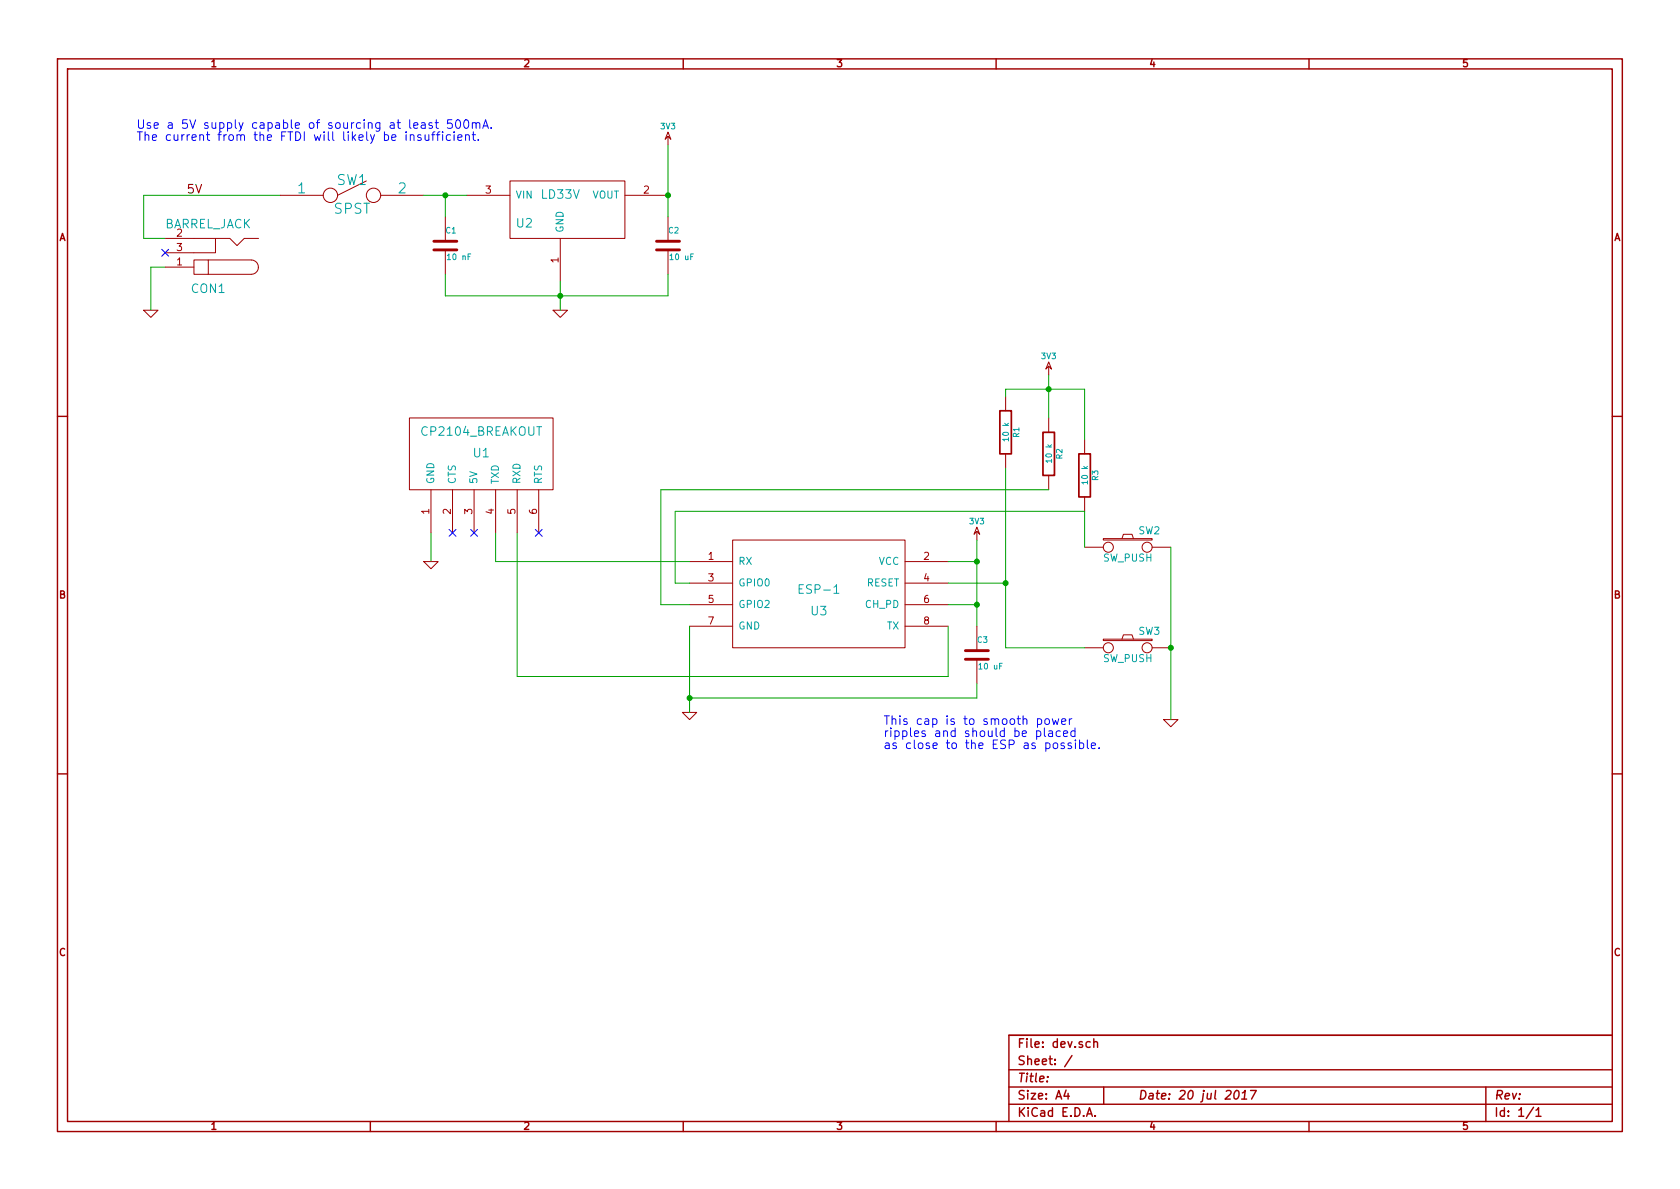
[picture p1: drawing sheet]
EESchema Schematic File Version 2
LIBS:power
LIBS:device
LIBS:transistors
LIBS:conn
LIBS:linear
LIBS:regul
LIBS:74xx
LIBS:cmos4000
LIBS:adc-dac
LIBS:memory
LIBS:xilinx
LIBS:special
LIBS:microcontrollers
LIBS:dsp
LIBS:microchip
LIBS:analog_switches
LIBS:motorola
LIBS:texas
LIBS:intel
LIBS:audio
LIBS:interface
LIBS:digital-audio
LIBS:philips
LIBS:display
LIBS:cypress
LIBS:siliconi
LIBS:opto
LIBS:atmel
LIBS:contrib
LIBS:valves
LIBS:microchip_pic12mcu
LIBS:ld33v
LIBS:cp2104
LIBS:esp-1
EELAYER 27 0
EELAYER END
$Descr A4 11693 8268
encoding utf-8
Sheet 1 1
Title ""
Date "20 jul 2017"
Rev ""
Comp ""
Comment1 ""
Comment2 ""
Comment3 ""
Comment4 ""
$EndDescr
$Comp
L BARREL_JACK CON1
U 1 1
P 1450 1750
F 0 "CON1" H 1450 2000 60  0000 C CNN
F 1 "BARREL_JACK" H 1450 1550 60  0000 C CNN
F 2 "" H 1450 1750 60  0000 C CNN
F 3 "" H 1450 1750 60  0000 C CNN
	1    1450 1750
	-1   0    0    1   
$EndComp
$Comp
L SPST SW1
U 1 1
P 2450 1350
F 0 "SW1" H 2450 1450 70  0000 C CNN
F 1 "SPST" H 2450 1250 70  0000 C CNN
F 2 "~" H 2450 1350 60  0000 C CNN
F 3 "~" H 2450 1350 60  0000 C CNN
	1    2450 1350
	1    0    0    -1  
$EndComp
$Comp
L C C1
U 1 1
P 3100 1700
F 0 "C1" H 3100 1800 40  0000 L CNN
F 1 "10 nF" H 3106 1615 40  0000 L CNN
F 2 "~" H 3138 1550 30  0000 C CNN
F 3 "~" H 3100 1700 60  0000 C CNN
	1    3100 1700
	1    0    0    -1  
$EndComp
$Comp
L C C2
U 1 1
P 4650 1700
F 0 "C2" H 4650 1800 40  0000 L CNN
F 1 "10 uF" H 4656 1615 40  0000 L CNN
F 2 "~" H 4688 1550 30  0000 C CNN
F 3 "~" H 4650 1700 60  0000 C CNN
	1    4650 1700
	1    0    0    -1  
$EndComp
$Comp
L SW_PUSH SW3
U 1 1
P 7850 4500
F 0 "SW3" H 8000 4610 50  0000 C CNN
F 1 "SW_PUSH" H 7850 4420 50  0000 C CNN
F 2 "~" H 7850 4500 60  0000 C CNN
F 3 "~" H 7850 4500 60  0000 C CNN
	1    7850 4500
	1    0    0    -1  
$EndComp
$Comp
L SW_PUSH SW2
U 1 1
P 7850 3800
F 0 "SW2" H 8000 3910 50  0000 C CNN
F 1 "SW_PUSH" H 7850 3720 50  0000 C CNN
F 2 "~" H 7850 3800 60  0000 C CNN
F 3 "~" H 7850 3800 60  0000 C CNN
	1    7850 3800
	1    0    0    -1  
$EndComp
$Comp
L GND #PWR1
U 1 1
P 1050 2150
F 0 "#PWR1" H 1050 2150 30  0001 C CNN
F 1 "GND" H 1050 2080 30  0001 C CNN
F 2 "" H 1050 2150 60  0000 C CNN
F 3 "" H 1050 2150 60  0000 C CNN
	1    1050 2150
	1    0    0    -1  
$EndComp
Text Label 1300 1350 0    60   ~ 0
5V
$Comp
L GND #PWR3
U 1 1
P 3900 2150
F 0 "#PWR3" H 3900 2150 30  0001 C CNN
F 1 "GND" H 3900 2080 30  0001 C CNN
F 2 "" H 3900 2150 60  0000 C CNN
F 3 "" H 3900 2150 60  0000 C CNN
	1    3900 2150
	1    0    0    -1  
$EndComp
$Comp
L LD33V U2
U 1 1
P 3900 1350
F 0 "U2" H 3650 1150 60  0000 C CNN
F 1 "LD33V" H 3900 1350 60  0000 C CNN
F 2 "~" H 3900 1350 60  0000 C CNN
F 3 "~" H 3900 1350 60  0000 C CNN
	1    3900 1350
	1    0    0    -1  
$EndComp
$Comp
L 3V3 #PWR4
U 1 1
P 4650 1000
F 0 "#PWR4" H 4650 1100 40  0001 C CNN
F 1 "3V3" H 4650 1125 40  0000 C CNN
F 2 "" H 4650 1000 60  0000 C CNN
F 3 "" H 4650 1000 60  0000 C CNN
	1    4650 1000
	1    0    0    -1  
$EndComp
Text Notes 950  900  0    60   ~ 0
Use a 5V supply capable of sourcing at least 500mA.\nThe current from the FTDI will likely be insufficient.
$Comp
L GND #PWR8
U 1 1
P 8150 5000
F 0 "#PWR8" H 8150 5000 30  0001 C CNN
F 1 "GND" H 8150 4930 30  0001 C CNN
F 2 "" H 8150 5000 60  0000 C CNN
F 3 "" H 8150 5000 60  0000 C CNN
	1    8150 5000
	1    0    0    -1  
$EndComp
Wire Wire Line
	1150 1850 1050 1850
Wire Wire Line
	1050 1850 1050 2150
Wire Wire Line
	1150 1650 1000 1650
Wire Wire Line
	1000 1650 1000 1350
Wire Wire Line
	1000 1350 1950 1350
Wire Wire Line
	2950 1350 3250 1350
Wire Wire Line
	3100 1350 3100 1500
Connection ~ 3100 1350
Wire Wire Line
	4650 1000 4650 1500
Wire Wire Line
	3100 1900 3100 2050
Wire Wire Line
	3100 2050 4650 2050
Wire Wire Line
	4650 2050 4650 1900
Wire Wire Line
	3900 1950 3900 2150
Connection ~ 3900 2050
Connection ~ 4650 1350
Wire Wire Line
	8150 3800 8150 5000
Connection ~ 8150 4500
NoConn ~ 1150 1750
$Comp
L CP2104_BREAKOUT U1
U 1 1
P 3350 3000
F 0 "U1" H 3350 2850 60  0000 C CNN
F 1 "CP2104_BREAKOUT" H 3350 3000 60  0000 C CNN
F 2 "~" H 3350 3000 60  0000 C CNN
F 3 "~" H 3350 3000 60  0000 C CNN
	1    3350 3000
	1    0    0    -1  
$EndComp
$Comp
L ESP-1 U3
U 1 1
P 5700 4100
F 0 "U3" H 5700 3950 60  0000 C CNN
F 1 "ESP-1" H 5700 4100 60  0000 C CNN
F 2 "~" H 5700 4100 60  0000 C CNN
F 3 "~" H 5700 4100 60  0000 C CNN
	1    5700 4100
	1    0    0    -1  
$EndComp
Wire Wire Line
	3450 3900 4800 3900
Wire Wire Line
	3450 3900 3450 3700
Wire Wire Line
	6600 4700 6600 4350
$Comp
L GND #PWR2
U 1 1
P 3000 3900
F 0 "#PWR2" H 3000 3900 30  0001 C CNN
F 1 "GND" H 3000 3830 30  0001 C CNN
F 2 "" H 3000 3900 60  0000 C CNN
F 3 "" H 3000 3900 60  0000 C CNN
	1    3000 3900
	1    0    0    -1  
$EndComp
Wire Wire Line
	3000 3700 3000 3900
NoConn ~ 3150 3700
NoConn ~ 3300 3700
NoConn ~ 3750 3700
Wire Wire Line
	3600 3700 3600 4700
Wire Wire Line
	3600 4700 6600 4700
$Comp
L R R3
U 1 1
P 7550 3300
F 0 "R3" V 7630 3300 40  0000 C CNN
F 1 "10 k" V 7557 3301 40  0000 C CNN
F 2 "~" V 7480 3300 30  0000 C CNN
F 3 "~" H 7550 3300 30  0000 C CNN
	1    7550 3300
	1    0    0    -1  
$EndComp
Wire Wire Line
	4800 4050 4700 4050
Wire Wire Line
	4700 4050 4700 3550
Wire Wire Line
	4700 3550 7550 3550
Wire Wire Line
	7550 3550 7550 3800
$Comp
L 3V3 #PWR7
U 1 1
P 7300 2600
F 0 "#PWR7" H 7300 2700 40  0001 C CNN
F 1 "3V3" H 7300 2725 40  0000 C CNN
F 2 "" H 7300 2600 60  0000 C CNN
F 3 "" H 7300 2600 60  0000 C CNN
	1    7300 2600
	1    0    0    -1  
$EndComp
$Comp
L R R2
U 1 1
P 7300 3150
F 0 "R2" V 7380 3150 40  0000 C CNN
F 1 "10 k" V 7307 3151 40  0000 C CNN
F 2 "~" V 7230 3150 30  0000 C CNN
F 3 "~" H 7300 3150 30  0000 C CNN
	1    7300 3150
	1    0    0    -1  
$EndComp
Wire Wire Line
	4800 4200 4600 4200
Wire Wire Line
	4600 4200 4600 3400
Wire Wire Line
	4600 3400 7300 3400
$Comp
L GND #PWR5
U 1 1
P 4800 4950
F 0 "#PWR5" H 4800 4950 30  0001 C CNN
F 1 "GND" H 4800 4880 30  0001 C CNN
F 2 "" H 4800 4950 60  0000 C CNN
F 3 "" H 4800 4950 60  0000 C CNN
	1    4800 4950
	1    0    0    -1  
$EndComp
Wire Wire Line
	4800 4350 4800 4950
$Comp
L 3V3 #PWR6
U 1 1
P 6800 3750
F 0 "#PWR6" H 6800 3850 40  0001 C CNN
F 1 "3V3" H 6800 3875 40  0000 C CNN
F 2 "" H 6800 3750 60  0000 C CNN
F 3 "" H 6800 3750 60  0000 C CNN
	1    6800 3750
	1    0    0    -1  
$EndComp
$Comp
L R R1
U 1 1
P 7000 3000
F 0 "R1" V 7080 3000 40  0000 C CNN
F 1 "10 k" V 7007 3001 40  0000 C CNN
F 2 "~" V 6930 3000 30  0000 C CNN
F 3 "~" H 7000 3000 30  0000 C CNN
	1    7000 3000
	1    0    0    -1  
$EndComp
Wire Wire Line
	6600 4050 7000 4050
Wire Wire Line
	7000 3250 7000 4500
Wire Wire Line
	7000 4500 7550 4500
Connection ~ 7000 4050
Wire Wire Line
	6600 3900 6800 3900
Wire Wire Line
	6800 3750 6800 4350
Wire Wire Line
	6800 4200 6600 4200
Connection ~ 6800 3900
Wire Wire Line
	7550 2700 7550 3050
Wire Wire Line
	7000 2700 7550 2700
Wire Wire Line
	7300 2600 7300 2900
Wire Wire Line
	7000 2750 7000 2700
Connection ~ 7300 2700
$Comp
L C C3
U 1 1
P 6800 4550
F 0 "C3" H 6800 4650 40  0000 L CNN
F 1 "10 uF" H 6806 4465 40  0000 L CNN
F 2 "~" H 6838 4400 30  0000 C CNN
F 3 "~" H 6800 4550 60  0000 C CNN
	1    6800 4550
	1    0    0    -1  
$EndComp
Wire Wire Line
	6800 4750 6800 4850
Wire Wire Line
	6800 4850 4800 4850
Connection ~ 4800 4850
Connection ~ 6800 4200
Text Notes 6150 5050 0    60   ~ 0
This cap is to smooth power\nripples and should be placed\nas close to the ESP as possible.
$EndSCHEMATC
